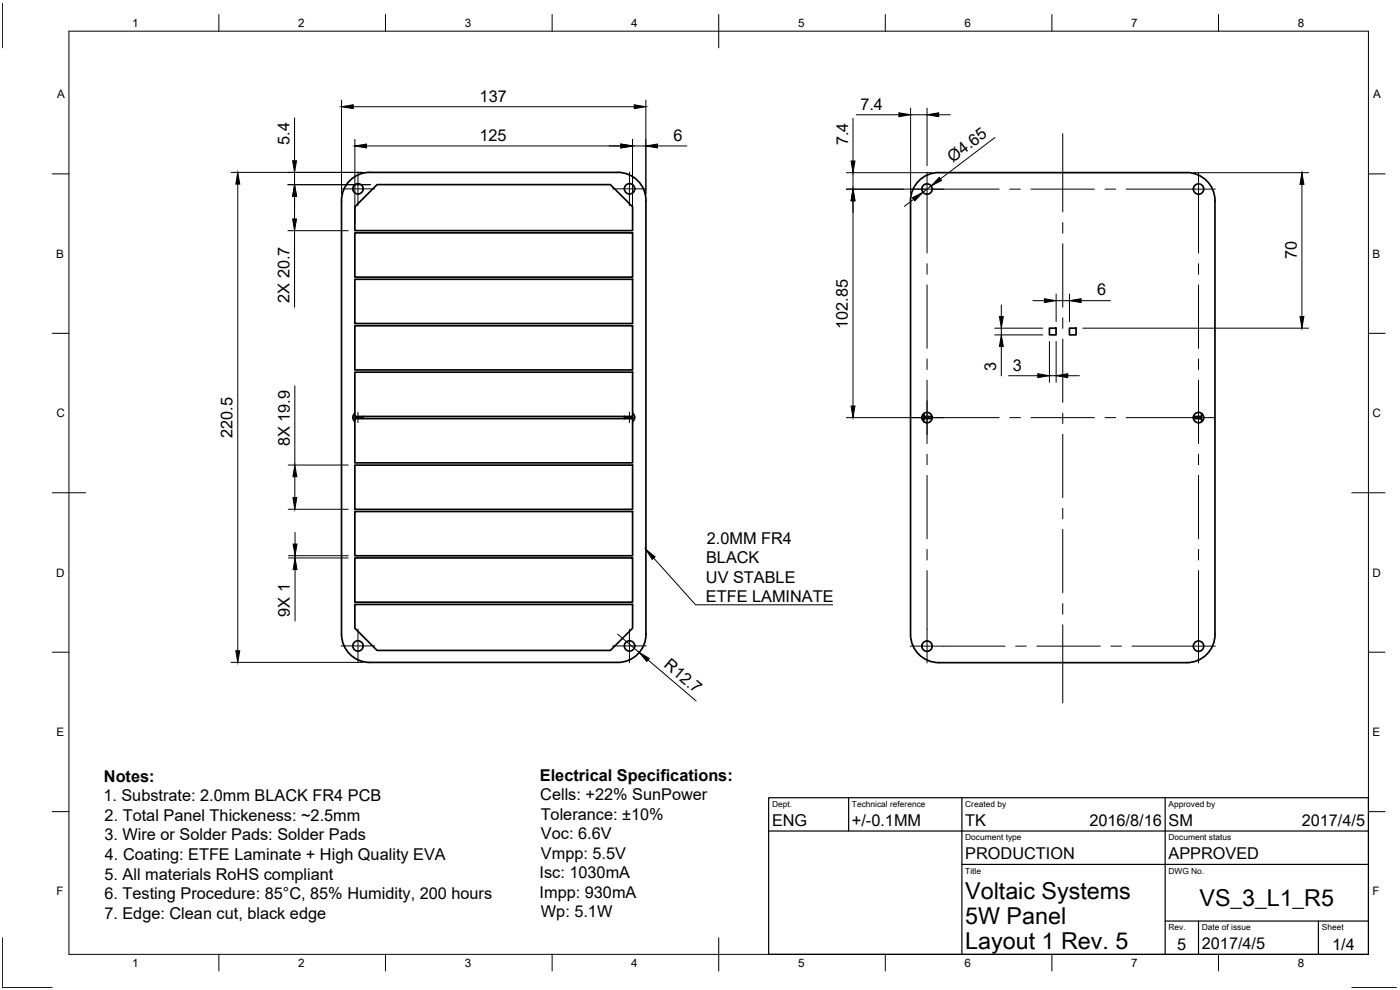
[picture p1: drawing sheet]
<svg xmlns="http://www.w3.org/2000/svg" width="420mm" height="297mm" viewBox="0 0 420 297" stroke-linecap="round" stroke-linejoin="round" font-family="sans-serif">
<!-- layer: Visible -->
<g fill="none" stroke="#000" stroke-width=".51">
<path d="M105 54.2a8.3 8.3 0 0 1 6-2.5h74.4a8.5 8.5 0 0 1 8.5 8.5v130.1a8.5 8.5 0 0 1-8.5 8.5h-74.4a8.5 8.5 0 0 1-8.5-8.5v-130.1a8.5 8.5 0 0 1 2.5-6zM113.2 55.4h70l6.7 6.7v7.1h-83.4v-7.1zM275.8 54.3a8.3 8.3 0 0 1 5.9-2.5h74.5a8.5 8.5 0 0 1 8.4 8.5v130a8.5 8.5 0 0 1-8.4 8.5h-74.5a8.5 8.5 0 0 1-8.4-8.4v-130.1a8.5 8.5 0 0 1 2.5-6zM106.5 69.9h83.4v13.2h-83.4zM106.5 83.8h83.4v13.3h-83.4zM106.5 97.7h83.4v13.3h-83.4zM314.9 98.5h2v2h-2zM321 98.5h1.9v2h-1.9zM106.5 111.7h83.4v13.2h-83.4zM106.5 125.6h83.4v13.3h-83.4zM106.5 139.6h83.4v13.2h-83.4zM106.5 124a1.56 1.56 0 0 0 0 2.5"/>
<path d="M109 124.9v.7M187.4 124.9v.7M189.9 124a1.56 1.56 0 0 1 0 2.5M277.3 124.1v.8h2.4M279.7 125.6h-2.4v.9M358.2 125.6h2.4v.9M360.6 124.1v.8h-2.4M106.5 153.5h83.4v13.3h-83.4zM106.5 167.4h83.4v13.3h-83.4zM106.5 181.4h83.4v7.1l-6.7 6.7h-70l-6.7-6.7z"/>
<circle cx="107.4" cy="56.7" r="1.56"/>
<circle cx="188.9" cy="56.7" r="1.56"/>
<circle cx="278.2" cy="56.7" r="1.56"/>
<circle cx="359.7" cy="56.7" r="1.56"/>
<circle cx="278.2" cy="125.3" r="1.56"/>
<circle cx="359.7" cy="125.3" r="1.56"/>
<circle cx="107.4" cy="193.8" r="1.56"/>
<circle cx="188.9" cy="193.8" r="1.56"/>
<circle cx="278.2" cy="193.9" r="1.56"/>
<circle cx="359.7" cy="193.9" r="1.56"/>
</g>
<!-- layer: Border -->
<g fill="none" stroke="#000" stroke-width=".3">
<path d="M.7 1v13.4M20.7 9.4h390v276.9h-390zM65.7 4.4v5M115.7 4.4v5M165.7 4.4v5M215.7 4.4v10M265.7 4.4v5M315.7 4.4v5M365.7 4.4v5M15.7 52.2h5M410.7 52.2h5M15.7 100h5"/>
<path d="M410.7 100h5M15.7 147.8h10M405.7 147.8h10M15.7 195.7h5M410.7 195.7h5M15.7 243.5h5M410.7 243.5h5M.7 281.3v15h15M65.7 286.3v5M115.7 286.3v5M165.7 286.3v5M215.7 281.3v10"/>
<path d="M265.7 286.3v5M315.7 286.3v5M365.7 286.3v5M405.7 296.3h13.4"/>
</g>
<!-- layer: TitleBlock -->
<path d="M230.7 239.4h180v46.9h-180zM254.7 239.4v9.9M288.7 239.4v46.9M349.7 239.4v46.9M230.7 249.3h180M288.7 259.4h122M349.7 276.4h61M359.7 276.4v9.9M395.7 276.4v9.9" fill="none" stroke="#000" stroke-width=".36"/>
<!-- layer: Dimensions -->
<g fill="none" stroke="#000" stroke-width=".3">
<path d="M88.4 35.4v12.8M102.5 30v28.2M106 32h84.3M193.8 30v28.2M256 35.5v12.8M256.9 34.4h12.9M273.3 32.4v25.9M273.3 34.4h4.9M278.2 32.4v17.3M281.7 34.4h3.5M69.4 51.7h39.6M71.4 55.2v140"/>
<path d="M86.4 55.4h24.8M88.4 51.7v3.7M88.4 58.9v6.8M106.5 41.8v25.4M110 43.8h76.3M189.8 41.8v25.4M189.8 43.8h4M197.3 43.8h8.8M254 51.8h25.7M254 56.7h23.8M256 51.8v4.9M274.2 59.8l-2.8 2.1"/>
<path d="M279.4 55.8l-2.4 1.9M298.6 41.3l-16.4 12.4M358.1 51.8h34.6M390.7 55.3v39.7M86.4 69.2h18.1M88.4 69.2v23M256 60.2v61.6M298.5 98.5h14.5M300.5 91.5v3.5M300.5 98.5v2M310 90.2h3.4M317 88.2v8.3"/>
<path d="M317 90.2h4M321 88.2v8.3M324.4 90.2h8.9M325 98.5h67.7M88.5 115.8v23.7M298.5 100.5h14.5M300.5 104v8.8M302.7 112.7h8.8M314.9 102.5v12.2M314.9 112.7h2.1M317 102.5v12.2M320.4 112.7h3.5"/>
<path d="M86.5 139.5h18M254 125.3h23.8M86.5 152.8h18M88.5 143v6.3M88.5 159.7v3.5M86.6 166.7h17.9M86.6 167.4h17.9M88.5 166.7v.7M88.5 170.9v15.5M69.4 198.7h39.6M185.4 190.3l6.4 5.4M194.5 198l14.4 12.3"/>
</g>
<g fill="#000" stroke="#000" stroke-width=".3">
<path d="M102.5 32l3.5-.6v1.2zM190.3 31.4l3.5 .6-3.5 .6zM269.8 33.8l3.5 .6-3.5 .6zM278.2 34.4l3.5-.6v1.2zM71.4 51.7l.6 3.5h-1.2zM88.4 55.4l.6 3.5h-1.2zM87.8 48.2h1.2l-.6 3.5zM106.5 43.8l3.5-.6v1.2zM186.3 43.2l3.5 .6-3.5 .6zM193.8 43.8l3.5-.6v1.2zM255.4 48.3h1.2l-.6 3.5zM273.8 59.3l3.2-1.6-2.4 2.6z"/>
<path d="M281.9 53.2l.7 .9-3.2 1.7zM390.7 51.8l.6 3.5h-1.1zM87.8 65.7h1.2l-.6 3.5zM256 56.7l.6 3.5h-1.2zM299.9 95h1.2l-.6 3.5zM313.4 89.6l3.6 .6-3.6 .6zM321 90.2l3.4-.6v1.2zM390.2 95h1.1l-.6 3.5zM300.5 100.5l.6 3.5h-1.2zM311.5 112.1l3.4 .6-3.4 .6zM317 112.7l3.4-.6v1.2zM255.4 121.8h1.2l-.6 3.5z"/>
<path d="M87.9 149.3h1.2l-.6 3.5zM88.5 139.5l.6 3.5h-1.2zM88 163.2h1.1l-.6 3.5zM88.5 167.4l.6 3.5h-1.1zM70.8 195.2h1.2l-.6 3.5zM191.8 195.7l3.1 1.9-.8 .9z"/>
</g>
<!-- layer: Center Lines -->
<g fill="none" stroke="#000" stroke-width=".3">
<path d="M102.4 56.7h10.1M107.4 51.6v10.1M183.8 56.7h10.2M188.9 51.6v10.1M273.2 56.7h26.7M278.2 51.7v24.2M303.1 56.7h3.1M309.4 56.7h19.1M318.9 40.1v23.5M331.6 56.7h3.2M338 56.7h26.7M359.7 51.7v24.2"/>
<path d="M278.2 79.1v3.2M318.9 66.8v3.2M318.9 73.1v19.1M359.7 79.1v3.2M278.2 85.5v19M318.9 95.4v3.1M359.7 85.5v19M278.2 107.7v3.2M278.2 114v19.1M318.9 101.7v19.1M359.7 107.7v3.2M359.7 114v19.1"/>
<path d="M105.8 125.2h3.2M107.4 123.7v3.1M187.3 125.2h3.2M188.9 123.7v3.1M273.2 125.3h26.7M278.2 136.3v3.1M303.1 125.3h3.1M309.4 125.3h19.1M318.9 123.9v3.2M318.9 130.3v19M331.6 125.3h3.2M338 125.3h26.7"/>
<path d="M359.7 136.3v3.1M278.2 142.6v19.1M318.9 152.5v3.2M318.9 158.9v19M359.7 142.6v19.1M278.2 164.8v3.2M278.2 171.2v27.7M359.7 164.8v3.2M359.7 171.2v27.7M102.4 193.8h10.1M107.4 188.7v10.2M183.8 193.8h10.2"/>
<path d="M188.9 188.7v10.2M273.2 193.9h28.4M304.8 193.9h3.2M311.2 193.9h19M318.9 181.1v3.2M318.9 187.4v23.5M333.4 193.9h3.2M339.7 193.9h25"/>
</g>
<!-- layer: Annotations -->
<path d="M193.8 164.8l2.8 2.3-.9 .7z" fill="#000" stroke="#000" stroke-width=".3"/>
<path d="M196.2 167.4l12.6 14.1h41.1" fill="none" stroke="#000" stroke-width=".3"/>
<g font-size="7">
<text x="289.7" y="269.9">Voltaic Systems</text>
<text x="360" y="271.8">VS_3_L1_R5</text>
<text x="289.7" y="277.3">5W Panel</text>
<text x="289.7" y="284.8">Layout 1 Rev. 5</text>
</g>
<g font-size="4.9">
<text x="143.9" y="30.5">137</text>
<text x="258.2" y="32.9">7.4</text>
<text x="86.9" y="43.4" transform="rotate(-90 86.9 43.4)">5.4</text>
<text x="143.9" y="42.2">125</text>
<text x="202.1" y="42.2">6</text>
<text x="254.5" y="43.5" transform="rotate(-90 254.5 43.5)">7.4</text>
<text x="286" y="48.8" transform="rotate(-37 286 48.8)">Ø4.65</text>
<text x="389.2" y="77.9" transform="rotate(-90 389.2 77.9)">70</text>
<text x="329.3" y="88.6">6</text>
<text x="86.9" y="90.8" transform="rotate(-90 86.9 90.8)">2X 20.7</text>
<text x="254.5" y="98.7" transform="rotate(-90 254.5 98.7)">102.85</text>
<text x="299" y="111.5" transform="rotate(-90 299 111.5)">3</text>
<text x="304" y="111.2">3</text>
<text x="69.8" y="131.3" transform="rotate(-90 69.8 131.3)">220.5</text>
<text x="86.9" y="133.9" transform="rotate(-90 86.9 133.9)">8X 19.9</text>
<text x="212.1" y="163.1">2.0MM FR4</text>
<text x="211.9" y="169">BLACK</text>
<text x="211.9" y="174.9">UV STABLE</text>
<text x="87" y="185.1" transform="rotate(-90 87 185.1)">9X 1</text>
<text x="211.9" y="180.8">ETFE LAMINATE</text>
<text x="199" y="199.9" transform="rotate(40 199 199.9)">R12.7</text>
<text x="31.2" y="234.5">Notes:</text>
<text x="162" y="234.2">Electrical Specifications:</text>
<text x="31" y="240.4">1. Substrate: 2.0mm BLACK FR4 PCB</text>
<text x="162.1" y="240.1">Cells: +22% SunPower</text>
<text x="31.4" y="246.2">2. Total Panel Thickeness: ~2.5mm</text>
<text x="162.3" y="246">Tolerance: ±10%</text>
<text x="162.4" y="251.9">Voc: 6.6V</text>
<text x="231.7" y="247.8">ENG</text>
<text x="255.7" y="247.8">+/-0.1MM</text>
<text x="289.7" y="247.8">TK</text>
<text x="326.9" y="247.8">2016/8/16</text>
<text x="350.7" y="247.8">SM</text>
<text x="390.7" y="247.8">2017/4/5</text>
<text x="31.3" y="252.1">3. Wire or Solder Pads: Solder Pads</text>
<text x="162.4" y="257.7">Vmpp: 5.5V</text>
<text x="289.7" y="257.9">PRODUCTION</text>
<text x="350.7" y="257.9">APPROVED</text>
<text x="31.4" y="263.9">5. All materials RoHS compliant</text>
<text x="31.5" y="258">4. Coating: ETFE Laminate + High Quality EVA</text>
<text x="161.9" y="263.5">Isc: 1030mA</text>
<text x="31.4" y="269.8">6. Testing Procedure: 85°C, 85% Humidity, 200 hours</text>
<text x="161.9" y="269.4">Impp: 930mA</text>
<text x="31.3" y="275.7">7. Edge: Clean cut, black edge</text>
<text x="162.3" y="275.3">Wp: 5.1W</text>
<text x="353.3" y="284.9">5</text>
<text x="360.7" y="284.8">2017/4/5</text>
<text x="399.8" y="284.9">1/4</text>
</g>
<g font-size="3.5">
<text x="39.7" y="8.1">1</text>
<text x="89.5" y="8.1">2</text>
<text x="139.5" y="8.1">3</text>
<text x="189.4" y="8.1">4</text>
<text x="239.5" y="8.1">5</text>
<text x="289.4" y="8.1">6</text>
<text x="339.5" y="8.1">7</text>
<text x="389.5" y="8.1">8</text>
<text x="17.1" y="29.5">A</text>
<text x="412.1" y="29.5">A</text>
<text x="16.9" y="77.3">B</text>
<text x="411.9" y="77.3">B</text>
<text x="16.9" y="125.2">C</text>
<text x="411.9" y="125.2">C</text>
<text x="16.9" y="173">D</text>
<text x="411.9" y="173">D</text>
<text x="16.9" y="220.9">E</text>
<text x="411.9" y="220.9">E</text>
<text x="16.9" y="268.7">F</text>
<text x="411.9" y="268.7">F</text>
<text x="39.7" y="290.1">1</text>
<text x="89.5" y="290.1">2</text>
<text x="139.5" y="290.1">3</text>
<text x="189.4" y="290.1">4</text>
<text x="239.5" y="290.1">5</text>
<text x="289.4" y="290.1">6</text>
<text x="339.5" y="290.1">7</text>
<text x="389.5" y="290.1">8</text>
</g>
<g font-size="2.5">
<text x="231.7" y="242.1">Dept.</text>
<text x="255.7" y="242.1">Technical reference</text>
<text x="289.7" y="242.1">Created by</text>
<text x="350.7" y="242.1">Approved by</text>
<text x="289.7" y="252.1">Document type</text>
<text x="350.7" y="252.1">Document status</text>
<text x="289.7" y="262.1">Title</text>
<text x="350.7" y="262.1">DWG No.</text>
<text x="350.7" y="279.1">Rev.</text>
<text x="360.7" y="279.1">Date of issue</text>
<text x="396.7" y="279.1">Sheet</text>
</g>
</svg>
